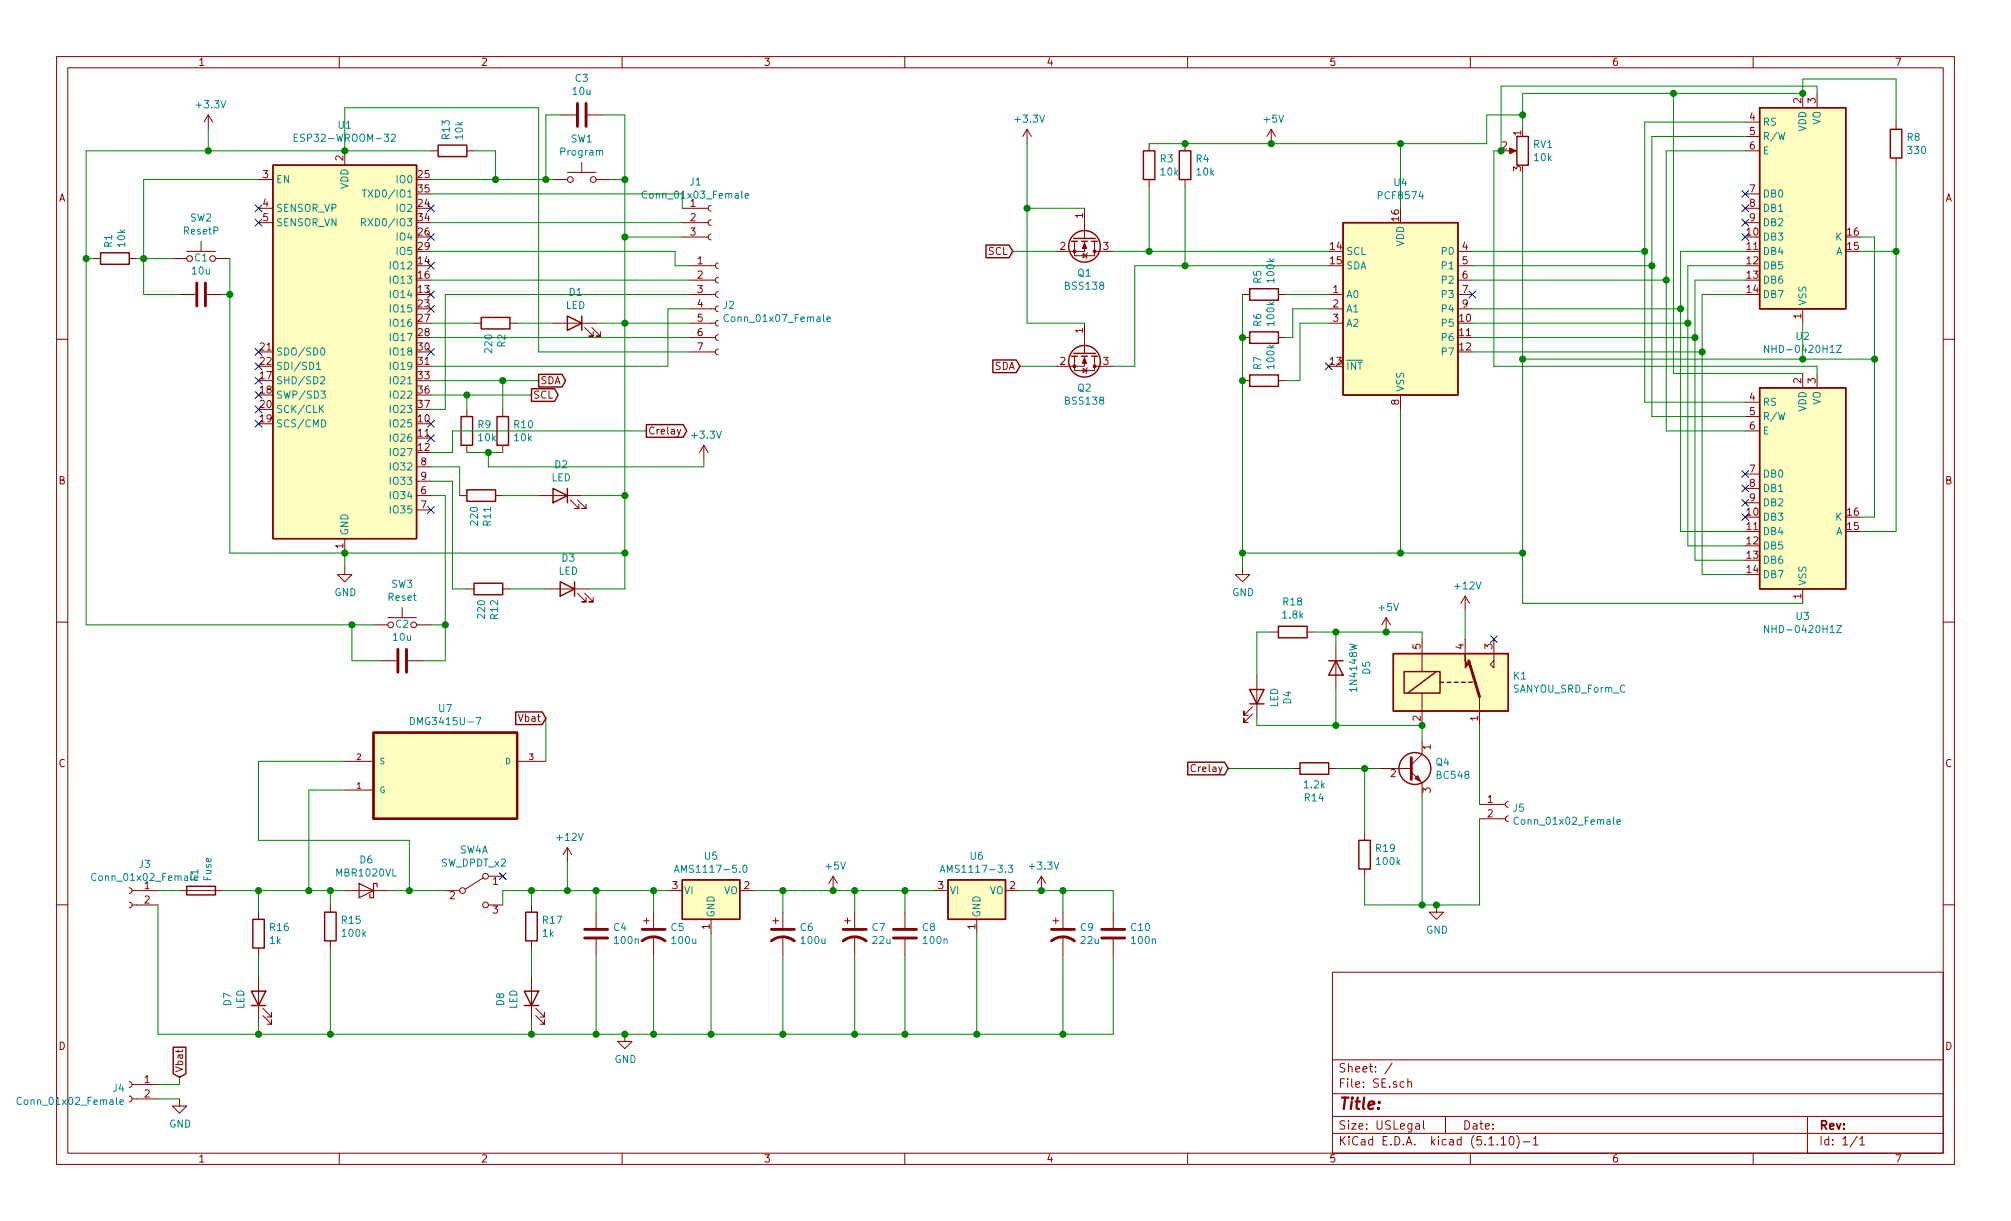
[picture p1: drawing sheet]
EESchema Schematic File Version 4
EELAYER 30 0
EELAYER END
$Descr USLegal 14000 8500
encoding utf-8
Sheet 1 1
Title ""
Date ""
Rev ""
Comp ""
Comment1 ""
Comment2 ""
Comment3 ""
Comment4 ""
$EndDescr
$Comp
L Device:LED D1
U 1 1
P 4000 2250
F 0 "D1" H 3993 2467 50  0000 C CNN
F 1 "LED" H 3993 2376 50  0000 C CNN
F 2 "LED_SMD:LED_0805_2012Metric_Pad1.15x1.40mm_HandSolder" H 4000 2250 50  0001 C CNN
F 3 "~" H 4000 2250 50  0001 C CNN
	1    4000 2250
	-1   0    0    -1  
$EndComp
$Comp
L Device:R R1
U 1 1
P 800 1800
F 0 "R1" H 870 1846 50  0000 L CNN
F 1 "10k" H 870 1755 50  0000 L CNN
F 2 "Resistor_SMD:R_0603_1608Metric_Pad0.98x0.95mm_HandSolder" V 730 1800 50  0001 C CNN
F 3 "~" H 800 1800 50  0001 C CNN
	1    800  1800
	0    -1   -1   0   
$EndComp
$Comp
L Device:R R2
U 1 1
P 3450 2250
F 0 "R2" H 3520 2296 50  0000 L CNN
F 1 "220" H 3520 2205 50  0000 L CNN
F 2 "Resistor_SMD:R_0603_1608Metric_Pad0.98x0.95mm_HandSolder" V 3380 2250 50  0001 C CNN
F 3 "~" H 3450 2250 50  0001 C CNN
	1    3450 2250
	0    1    1    0   
$EndComp
Wire Wire Line
	3850 2250 3600 2250
Wire Wire Line
	3300 2250 3000 2250
Wire Wire Line
	4150 2250 4350 2250
Wire Wire Line
	4350 2250 4350 3450
Connection ~ 4350 2250
$Comp
L Switch:SW_Push SW1
U 1 1
P 4050 1250
F 0 "SW1" H 4050 1535 50  0000 C CNN
F 1 "Program" H 4050 1444 50  0000 C CNN
F 2 "Button_Switch_SMD:SW_Push_SPST_NO_Alps_SKRK" H 4050 1450 50  0001 C CNN
F 3 "~" H 4050 1450 50  0001 C CNN
	1    4050 1250
	1    0    0    -1  
$EndComp
$Comp
L Switch:SW_Push SW2
U 1 1
P 1400 1800
F 0 "SW2" H 1400 2085 50  0000 C CNN
F 1 "ResetP" H 1400 1994 50  0000 C CNN
F 2 "Button_Switch_SMD:SW_Push_SPST_NO_Alps_SKRK" H 1400 2000 50  0001 C CNN
F 3 "~" H 1400 2000 50  0001 C CNN
	1    1400 1800
	1    0    0    -1  
$EndComp
Wire Wire Line
	1000 1800 1200 1800
$Comp
L Device:R R13
U 1 1
P 3150 1050
F 0 "R13" H 3220 1096 50  0000 L CNN
F 1 "10k" H 3220 1005 50  0000 L CNN
F 2 "Resistor_SMD:R_0603_1608Metric_Pad0.98x0.95mm_HandSolder" V 3080 1050 50  0001 C CNN
F 3 "~" H 3150 1050 50  0001 C CNN
	1    3150 1050
	0    -1   -1   0   
$EndComp
Wire Wire Line
	3000 1250 3450 1250
Wire Wire Line
	4350 1250 4250 1250
Wire Wire Line
	3850 1250 3800 1250
Connection ~ 3450 1250
Wire Wire Line
	1000 1800 950  1800
Connection ~ 1000 1800
Wire Wire Line
	3750 2650 3500 2650
Wire Wire Line
	3700 2750 3250 2750
Wire Wire Line
	4350 1250 4350 1650
$Comp
L Connector:Conn_01x03_Female J1
U 1 1
P 4950 1550
F 0 "J1" H 4842 1835 50  0000 C CNN
F 1 "Conn_01x03_Female" H 4842 1744 50  0000 C CNN
F 2 "Connector_PinSocket_2.54mm:PinSocket_1x03_P2.54mm_Horizontal" H 4950 1550 50  0001 C CNN
F 3 "~" H 4950 1550 50  0001 C CNN
	1    4950 1550
	1    0    0    -1  
$EndComp
Connection ~ 4350 1650
Wire Wire Line
	4350 1650 4350 2250
Wire Wire Line
	600  1050 600  1800
Wire Wire Line
	600  1800 650  1800
Wire Wire Line
	4350 3850 2400 3850
$Comp
L RF_Module:ESP32-WROOM-32 U1
U 1 1
P 2400 2450
F 0 "U1" H 2400 4031 50  0000 C CNN
F 1 "ESP32-WROOM-32" H 2400 3940 50  0000 C CNN
F 2 "RF_Module:ESP32-WROOM-32" H 2400 950 50  0001 C CNN
F 3 "https://www.espressif.com/sites/default/files/documentation/esp32-wroom-32_datasheet_en.pdf" H 2100 2500 50  0001 C CNN
	1    2400 2450
	1    0    0    -1  
$EndComp
$Comp
L power:GND #PWR0101
U 1 1
P 2400 3950
F 0 "#PWR0101" H 2400 3700 50  0001 C CNN
F 1 "GND" H 2405 3777 50  0000 C CNN
F 2 "" H 2400 3950 50  0001 C CNN
F 3 "" H 2400 3950 50  0001 C CNN
	1    2400 3950
	1    0    0    -1  
$EndComp
Connection ~ 2400 3850
Connection ~ 2400 1050
Wire Wire Line
	3300 1050 3450 1050
Wire Wire Line
	3450 1050 3450 1250
Wire Wire Line
	1000 1250 1000 1800
Wire Wire Line
	1800 1250 1000 1250
Wire Wire Line
	4750 1350 4750 1450
Wire Wire Line
	3000 1550 4750 1550
Wire Wire Line
	4350 1650 4750 1650
$Comp
L Device:R R9
U 1 1
P 3250 3000
F 0 "R9" H 3320 3046 50  0000 L CNN
F 1 "10k" H 3320 2955 50  0000 L CNN
F 2 "Resistor_SMD:R_0603_1608Metric_Pad0.98x0.95mm_HandSolder" V 3180 3000 50  0001 C CNN
F 3 "~" H 3250 3000 50  0001 C CNN
	1    3250 3000
	1    0    0    -1  
$EndComp
$Comp
L Device:R R10
U 1 1
P 3500 3000
F 0 "R10" H 3570 3046 50  0000 L CNN
F 1 "10k" H 3570 2955 50  0000 L CNN
F 2 "Resistor_SMD:R_0603_1608Metric_Pad0.98x0.95mm_HandSolder" V 3430 3000 50  0001 C CNN
F 3 "~" H 3500 3000 50  0001 C CNN
	1    3500 3000
	1    0    0    -1  
$EndComp
Wire Wire Line
	3250 2850 3250 2750
Connection ~ 3250 2750
Wire Wire Line
	3250 2750 3000 2750
Wire Wire Line
	3500 2850 3500 2650
Connection ~ 3500 2650
Wire Wire Line
	3500 2650 3000 2650
Wire Wire Line
	3250 3150 3400 3150
Wire Wire Line
	3400 3150 3400 3250
Connection ~ 3400 3150
Wire Wire Line
	3400 3150 3500 3150
Wire Wire Line
	1600 1800 1600 2050
Wire Wire Line
	1600 3850 2400 3850
$Comp
L Device:LED D2
U 1 1
P 3900 3450
F 0 "D2" H 3893 3667 50  0000 C CNN
F 1 "LED" H 3893 3576 50  0000 C CNN
F 2 "LED_SMD:LED_0805_2012Metric_Pad1.15x1.40mm_HandSolder" H 3900 3450 50  0001 C CNN
F 3 "~" H 3900 3450 50  0001 C CNN
	1    3900 3450
	-1   0    0    -1  
$EndComp
$Comp
L Device:R R11
U 1 1
P 3350 3450
F 0 "R11" H 3420 3496 50  0000 L CNN
F 1 "220" H 3420 3405 50  0000 L CNN
F 2 "Resistor_SMD:R_0603_1608Metric_Pad0.98x0.95mm_HandSolder" V 3280 3450 50  0001 C CNN
F 3 "~" H 3350 3450 50  0001 C CNN
	1    3350 3450
	0    1    1    0   
$EndComp
Wire Wire Line
	3750 3450 3500 3450
$Comp
L Device:LED D3
U 1 1
P 3950 4100
F 0 "D3" H 3943 4317 50  0000 C CNN
F 1 "LED" H 3943 4226 50  0000 C CNN
F 2 "LED_SMD:LED_0805_2012Metric_Pad1.15x1.40mm_HandSolder" H 3950 4100 50  0001 C CNN
F 3 "~" H 3950 4100 50  0001 C CNN
	1    3950 4100
	-1   0    0    -1  
$EndComp
$Comp
L Device:R R12
U 1 1
P 3400 4100
F 0 "R12" H 3470 4146 50  0000 L CNN
F 1 "220" H 3470 4055 50  0000 L CNN
F 2 "Resistor_SMD:R_0603_1608Metric_Pad0.98x0.95mm_HandSolder" V 3330 4100 50  0001 C CNN
F 3 "~" H 3400 4100 50  0001 C CNN
	1    3400 4100
	0    1    1    0   
$EndComp
Wire Wire Line
	3800 4100 3550 4100
Wire Wire Line
	2400 1050 3000 1050
Wire Wire Line
	2400 1050 2400 750 
Wire Wire Line
	2400 750  3750 750 
Wire Wire Line
	3750 750  3750 2450
$Comp
L Connector:Conn_01x07_Female J2
U 1 1
P 5000 2150
F 0 "J2" H 5028 2176 50  0000 L CNN
F 1 "Conn_01x07_Female" H 5028 2085 50  0000 L CNN
F 2 "Connector_Molex:Molex_Micro-Latch_53254-0770_1x07_P2.00mm_Horizontal" H 5000 2150 50  0001 C CNN
F 3 "~" H 5000 2150 50  0001 C CNN
	1    5000 2150
	1    0    0    -1  
$EndComp
Wire Wire Line
	4700 1750 4700 1850
Wire Wire Line
	4700 1850 4800 1850
Wire Wire Line
	4350 2250 4800 2250
Wire Wire Line
	3000 2350 4800 2350
Wire Wire Line
	3750 2450 4800 2450
Wire Wire Line
	3000 1750 4700 1750
Wire Wire Line
	4800 2050 3100 2050
Wire Wire Line
	3100 2050 3100 2850
Wire Wire Line
	3100 2850 3000 2850
Wire Wire Line
	3000 2550 4650 2550
Wire Wire Line
	4650 2550 4650 2150
Wire Wire Line
	4650 2150 4800 2150
Wire Wire Line
	4050 3450 4350 3450
Connection ~ 4350 3450
Wire Wire Line
	4350 3450 4350 3850
Wire Wire Line
	3200 3450 3200 3250
Wire Wire Line
	3200 3250 3000 3250
Wire Wire Line
	4100 4100 4350 4100
Wire Wire Line
	4350 4100 4350 3850
Connection ~ 4350 3850
Wire Wire Line
	3000 3350 3150 3350
Wire Wire Line
	3150 3350 3150 4100
Wire Wire Line
	3150 4100 3250 4100
$Comp
L Switch:SW_Push SW3
U 1 1
P 2800 4350
F 0 "SW3" H 2800 4635 50  0000 C CNN
F 1 "Reset" H 2800 4544 50  0000 C CNN
F 2 "Button_Switch_SMD:SW_Push_SPST_NO_Alps_SKRK" H 2800 4550 50  0001 C CNN
F 3 "~" H 2800 4550 50  0001 C CNN
	1    2800 4350
	1    0    0    -1  
$EndComp
Wire Wire Line
	600  1800 600  4350
Wire Wire Line
	600  4350 2450 4350
Connection ~ 600  1800
Wire Wire Line
	3000 4350 3100 4350
Wire Wire Line
	3100 4350 3100 3450
Wire Wire Line
	3100 3450 3000 3450
Wire Wire Line
	3000 3150 3150 3150
Wire Wire Line
	3150 3150 3150 3000
Wire Wire Line
	3150 3000 4500 3000
Wire Wire Line
	3000 1350 4750 1350
Wire Wire Line
	3000 1950 4800 1950
$Comp
L Transistor_BJT:BC548 Q4
U 1 1
P 9800 5350
F 0 "Q4" H 9991 5396 50  0000 L CNN
F 1 "BC548" H 9991 5305 50  0000 L CNN
F 2 "Package_TO_SOT_THT:TO-92_Inline" H 10000 5275 50  0001 L CIN
F 3 "https://www.onsemi.com/pub/Collateral/BC550-D.pdf" H 9800 5350 50  0001 L CNN
	1    9800 5350
	1    0    0    -1  
$EndComp
Wire Wire Line
	10300 5700 10300 6300
Wire Wire Line
	10300 5050 10300 5600
$Comp
L Connector:Conn_01x02_Female J5
U 1 1
P 10500 5600
F 0 "J5" H 10528 5576 50  0000 L CNN
F 1 "Conn_01x02_Female" H 10528 5485 50  0000 L CNN
F 2 "Connector_Molex:Molex_Micro-Latch_53254-0270_1x02_P2.00mm_Horizontal" H 10500 5600 50  0001 C CNN
F 3 "~" H 10500 5600 50  0001 C CNN
	1    10500 5600
	1    0    0    -1  
$EndComp
Wire Wire Line
	9900 5050 9300 5050
Wire Wire Line
	9900 4400 9650 4400
Text GLabel 8550 5350 0    50   Input ~ 0
Crelay
Wire Wire Line
	9900 4450 9900 4400
Wire Wire Line
	9900 6300 9900 5550
Wire Wire Line
	10300 6300 10000 6300
Wire Wire Line
	9900 5050 9900 5150
$Comp
L Device:R R14
U 1 1
P 9150 5350
F 0 "R14" V 8943 5350 50  0000 C CNN
F 1 "1.2k" V 9034 5350 50  0000 C CNN
F 2 "Resistor_SMD:R_0603_1608Metric_Pad0.98x0.95mm_HandSolder" V 9080 5350 50  0001 C CNN
F 3 "~" H 9150 5350 50  0001 C CNN
	1    9150 5350
	0    -1   -1   0   
$EndComp
Connection ~ 9900 5050
$Comp
L Relay:SANYOU_SRD_Form_C K1
U 1 1
P 10100 4750
F 0 "K1" H 10530 4796 50  0000 L CNN
F 1 "SANYOU_SRD_Form_C" H 10530 4705 50  0000 L CNN
F 2 "Relay_THT:Relay_SPDT_SANYOU_SRD_Series_Form_C" H 10550 4700 50  0001 L CNN
F 3 "http://www.sanyourelay.ca/public/products/pdf/SRD.pdf" H 10100 4750 50  0001 C CNN
	1    10100 4750
	1    0    0    -1  
$EndComp
Wire Wire Line
	12550 550  13200 550 
Wire Wire Line
	12550 4200 10600 4200
NoConn ~ 9250 2550
NoConn ~ 12150 3600
NoConn ~ 12150 3500
NoConn ~ 12150 3400
NoConn ~ 12150 3300
NoConn ~ 12150 1650
NoConn ~ 12150 1550
NoConn ~ 12150 1450
NoConn ~ 12150 1350
Wire Wire Line
	9750 1000 9750 1450
Wire Wire Line
	13050 2500 13050 3600
Wire Wire Line
	13050 1650 12950 1650
Connection ~ 13050 2500
Wire Wire Line
	13050 2500 13050 1650
Wire Wire Line
	13200 1750 13200 3700
Wire Wire Line
	12950 1750 13200 1750
Connection ~ 13200 1750
Wire Wire Line
	13200 1150 13200 1750
Wire Wire Line
	13200 550  13200 850 
Wire Wire Line
	12550 650  12550 550 
$Comp
L Device:R R8
U 1 1
P 13200 1000
F 0 "R8" H 13270 1046 50  0000 L CNN
F 1 "330" H 13270 955 50  0000 L CNN
F 2 "Resistor_SMD:R_0603_1608Metric_Pad0.98x0.95mm_HandSolder" V 13130 1000 50  0001 C CNN
F 3 "~" H 13200 1000 50  0001 C CNN
	1    13200 1000
	1    0    0    -1  
$EndComp
Wire Wire Line
	7350 2550 7100 2550
Wire Wire Line
	7350 1750 7050 1750
Text GLabel 7050 1750 0    50   Input ~ 0
SCL
Text GLabel 7100 2550 0    50   Input ~ 0
SDA
Wire Wire Line
	7550 2250 7150 2250
Wire Wire Line
	7150 2250 7150 1450
Wire Wire Line
	7150 1450 7150 1000
Connection ~ 7150 1450
Wire Wire Line
	7550 1450 7150 1450
Wire Wire Line
	7900 2550 7900 1850
Wire Wire Line
	7750 2550 7900 2550
$Comp
L Transistor_FET:BSS138 Q2
U 1 1
P 7550 2450
F 0 "Q2" V 7799 2450 50  0000 C CNN
F 1 "BSS138" V 7890 2450 50  0000 C CNN
F 2 "Package_TO_SOT_SMD:SOT-23" H 7750 2375 50  0001 L CIN
F 3 "https://www.onsemi.com/pub/Collateral/BSS138-D.PDF" H 7550 2450 50  0001 L CNN
	1    7550 2450
	0    1    1    0   
$EndComp
$Comp
L Transistor_FET:BSS138 Q1
U 1 1
P 7550 1650
F 0 "Q1" V 7799 1650 50  0000 C CNN
F 1 "BSS138" V 7890 1650 50  0000 C CNN
F 2 "Package_TO_SOT_SMD:SOT-23" H 7750 1575 50  0001 L CIN
F 3 "https://www.onsemi.com/pub/Collateral/BSS138-D.PDF" H 7550 1650 50  0001 L CNN
	1    7550 1650
	0    1    1    0   
$EndComp
Wire Wire Line
	11500 2900 12150 2900
Wire Wire Line
	11450 2800 12150 2800
Wire Wire Line
	11500 950  12150 950 
Wire Wire Line
	11500 1850 11500 2900
Wire Wire Line
	11500 1850 11500 950 
Connection ~ 11500 1850
Wire Wire Line
	10250 1850 11500 1850
Wire Wire Line
	11450 850  12150 850 
Wire Wire Line
	11450 1750 11450 2800
Wire Wire Line
	11450 1750 11450 850 
Connection ~ 11450 1750
Wire Wire Line
	10250 1750 11450 1750
Wire Wire Line
	11600 3000 12150 3000
Wire Wire Line
	11600 1050 12150 1050
Wire Wire Line
	11600 1950 11600 3000
Wire Wire Line
	11600 1950 11600 1050
Connection ~ 11600 1950
Wire Wire Line
	10250 1950 11600 1950
Wire Wire Line
	9750 3850 10600 3850
Wire Wire Line
	9750 2850 9750 3850
Wire Wire Line
	9750 1000 10350 1000
Connection ~ 9750 1000
Wire Wire Line
	10350 800  10600 800 
Wire Wire Line
	10350 1000 10350 800 
Wire Wire Line
	10600 800  10600 900 
Wire Wire Line
	10600 650  10600 800 
Connection ~ 10600 800 
Connection ~ 9750 3850
Wire Wire Line
	8650 3850 9750 3850
Wire Wire Line
	9050 2250 9250 2250
Wire Wire Line
	9050 2650 9050 2250
Wire Wire Line
	8950 2650 9050 2650
Wire Wire Line
	9000 2150 9250 2150
Wire Wire Line
	9000 2350 9000 2150
Wire Wire Line
	8950 2350 9000 2350
Wire Wire Line
	9250 2050 8950 2050
Wire Wire Line
	8650 2650 8650 3850
Connection ~ 8650 2650
$Comp
L Device:R R7
U 1 1
P 8800 2650
F 0 "R7" H 8870 2696 50  0000 L CNN
F 1 "100k" H 8870 2605 50  0000 L CNN
F 2 "Resistor_SMD:R_0603_1608Metric_Pad0.98x0.95mm_HandSolder" V 8730 2650 50  0001 C CNN
F 3 "~" H 8800 2650 50  0001 C CNN
	1    8800 2650
	0    -1   -1   0   
$EndComp
Wire Wire Line
	8650 2350 8650 2650
Wire Wire Line
	8650 2050 8650 2350
Connection ~ 8650 2350
$Comp
L Device:R R6
U 1 1
P 8800 2350
F 0 "R6" H 8870 2396 50  0000 L CNN
F 1 "100k" H 8870 2305 50  0000 L CNN
F 2 "Resistor_SMD:R_0603_1608Metric_Pad0.98x0.95mm_HandSolder" V 8730 2350 50  0001 C CNN
F 3 "~" H 8800 2350 50  0001 C CNN
	1    8800 2350
	0    -1   -1   0   
$EndComp
$Comp
L Device:R R5
U 1 1
P 8800 2050
F 0 "R5" H 8870 2096 50  0000 L CNN
F 1 "100k" H 8870 2005 50  0000 L CNN
F 2 "Resistor_SMD:R_0603_1608Metric_Pad0.98x0.95mm_HandSolder" V 8730 2050 50  0001 C CNN
F 3 "~" H 8800 2050 50  0001 C CNN
	1    8800 2050
	0    -1   -1   0   
$EndComp
Wire Wire Line
	8250 1850 9250 1850
Wire Wire Line
	8250 1300 8250 1850
Wire Wire Line
	7750 1750 8000 1750
Wire Wire Line
	8000 1750 9250 1750
Connection ~ 8000 1750
Wire Wire Line
	8000 1300 8000 1750
Wire Wire Line
	8250 1000 8850 1000
Wire Wire Line
	8000 1000 8250 1000
Connection ~ 8250 1000
$Comp
L Device:R R4
U 1 1
P 8250 1150
F 0 "R4" H 8320 1196 50  0000 L CNN
F 1 "10k" H 8320 1105 50  0000 L CNN
F 2 "Resistor_SMD:R_0603_1608Metric_Pad0.98x0.95mm_HandSolder" V 8180 1150 50  0001 C CNN
F 3 "~" H 8250 1150 50  0001 C CNN
	1    8250 1150
	1    0    0    -1  
$EndComp
$Comp
L Device:R R3
U 1 1
P 8000 1150
F 0 "R3" H 8070 1196 50  0000 L CNN
F 1 "10k" H 8070 1105 50  0000 L CNN
F 2 "Resistor_SMD:R_0603_1608Metric_Pad0.98x0.95mm_HandSolder" V 7930 1150 50  0001 C CNN
F 3 "~" H 8000 1150 50  0001 C CNN
	1    8000 1150
	1    0    0    -1  
$EndComp
Connection ~ 8250 1850
Wire Wire Line
	7900 1850 8250 1850
Wire Wire Line
	10600 4200 10600 3850
Connection ~ 10600 3850
Wire Wire Line
	10600 2500 10600 3850
Wire Wire Line
	11650 650  10600 650 
Wire Wire Line
	11650 2600 11650 650 
Wire Wire Line
	12550 2600 11650 2600
Connection ~ 11650 650 
Wire Wire Line
	12550 650  11650 650 
Connection ~ 10600 2500
Wire Wire Line
	10600 1200 10600 2500
Wire Wire Line
	10250 2250 11750 2250
Wire Wire Line
	10250 2150 11700 2150
Wire Wire Line
	10250 2350 11800 2350
Wire Wire Line
	10250 2450 11850 2450
$Comp
L Device:R_POT RV1
U 1 1
P 10600 1050
F 0 "RV1" H 10530 1096 50  0000 R CNN
F 1 "10k" H 10530 1005 50  0000 R CNN
F 2 "Potentiometer_THT:Potentiometer_Bourns_3296W_Vertical" H 10600 1050 50  0001 C CNN
F 3 "~" H 10600 1050 50  0001 C CNN
	1    10600 1050
	-1   0    0    -1  
$EndComp
Wire Wire Line
	11850 4000 12150 4000
Wire Wire Line
	11850 2450 11850 4000
Wire Wire Line
	11800 3900 12150 3900
Wire Wire Line
	11800 2350 11800 3900
Wire Wire Line
	11750 3800 12150 3800
Wire Wire Line
	11750 2250 11750 3800
Wire Wire Line
	11700 3700 12150 3700
Wire Wire Line
	11700 2150 11700 3700
Wire Wire Line
	11850 2050 12150 2050
Connection ~ 11850 2450
Wire Wire Line
	11850 2450 11850 2050
Wire Wire Line
	11800 1950 12150 1950
Connection ~ 11800 2350
Wire Wire Line
	11800 2350 11800 1950
Wire Wire Line
	11750 1850 12150 1850
Connection ~ 11750 2250
Wire Wire Line
	11750 2250 11750 1850
Wire Wire Line
	11700 1750 12150 1750
Connection ~ 11700 2150
Wire Wire Line
	11700 2150 11700 1750
$Comp
L Interface_Expansion:PCF8574 U4
U 1 1
P 9750 2150
F 0 "U4" H 9750 3031 50  0000 C CNN
F 1 "PCF8574" H 9750 2940 50  0000 C CNN
F 2 "LIB:PCF8574ADWR_DW16" H 9750 2150 50  0001 C CNN
F 3 "http://www.nxp.com/documents/data_sheet/PCF8574_PCF8574A.pdf" H 9750 2150 50  0001 C CNN
	1    9750 2150
	1    0    0    -1  
$EndComp
Connection ~ 12550 650 
$Comp
L Display_Character:NHD-0420H1Z U2
U 1 1
P 12550 1450
F 0 "U2" H 12550 561 50  0000 C CNN
F 1 "NHD-0420H1Z" H 12550 470 50  0000 C CNN
F 2 "LIB:LCD_LCD-20X4B" H 12550 550 50  0001 C CNN
F 3 "http://www.newhavendisplay.com/specs/NHD-0420H1Z-FSW-GBW-33V3.pdf" H 12650 1350 50  0001 C CNN
	1    12550 1450
	1    0    0    -1  
$EndComp
$Comp
L Regulator_Linear:AMS1117-5.0 U5
U 1 1
P 4950 6200
F 0 "U5" H 4950 6442 50  0000 C CNN
F 1 "AMS1117-5.0" H 4950 6351 50  0000 C CNN
F 2 "Package_TO_SOT_SMD:SOT-223-3_TabPin2" H 4950 6400 50  0001 C CNN
F 3 "http://www.advanced-monolithic.com/pdf/ds1117.pdf" H 5050 5950 50  0001 C CNN
	1    4950 6200
	1    0    0    -1  
$EndComp
Wire Wire Line
	2300 6200 2150 6200
Wire Wire Line
	1250 7550 1100 7550
Wire Wire Line
	1250 7500 1250 7550
Text GLabel 1250 7500 1    50   Input ~ 0
Vbat
Wire Wire Line
	1250 7650 1100 7650
$Comp
L Connector:Conn_01x02_Female J4
U 1 1
P 900 7550
F 0 "J4" H 928 7526 50  0000 L CNN
F 1 "Conn_01x02_Female" H 928 7435 50  0000 L CNN
F 2 "Connector_Molex:Molex_Micro-Latch_53254-0270_1x02_P2.00mm_Horizontal" H 900 7550 50  0001 C CNN
F 3 "~" H 900 7550 50  0001 C CNN
	1    900  7550
	-1   0    0    -1  
$EndComp
Text GLabel 3800 5000 0    50   Input ~ 0
Vbat
Wire Wire Line
	2850 6200 3100 6200
Connection ~ 2850 6200
Wire Wire Line
	2700 6200 2850 6200
Wire Wire Line
	1100 7200 1800 7200
Connection ~ 2300 7200
Connection ~ 2300 6200
Wire Wire Line
	2300 6200 2300 6300
Wire Wire Line
	2400 6200 2300 6200
$Comp
L Device:R R15
U 1 1
P 2300 6450
F 0 "R15" H 2370 6496 50  0000 L CNN
F 1 "100k" H 2370 6405 50  0000 L CNN
F 2 "Resistor_SMD:R_0603_1608Metric_Pad0.98x0.95mm_HandSolder" V 2230 6450 50  0001 C CNN
F 3 "~" H 2300 6450 50  0001 C CNN
	1    2300 6450
	1    0    0    -1  
$EndComp
$Comp
L Diode:MBR1020VL D6
U 1 1
P 2550 6200
F 0 "D6" H 2550 6416 50  0000 C CNN
F 1 "MBR1020VL" H 2550 6325 50  0000 C CNN
F 2 "Diode_SMD:D_SOD-123F" H 2550 6025 50  0001 C CNN
F 3 "https://www.onsemi.com/pub/Collateral/MBR1020VL-D.PDF" H 2550 6200 50  0001 C CNN
	1    2550 6200
	-1   0    0    -1  
$EndComp
Wire Wire Line
	1250 6200 1100 6200
$Comp
L Device:Fuse F1
U 1 1
P 1400 6200
F 0 "F1" H 1460 6246 50  0000 L CNN
F 1 "Fuse" H 1460 6155 50  0000 L CNN
F 2 "Fuse:Fuse_1812_4532Metric_Pad1.30x3.40mm_HandSolder" V 1330 6200 50  0001 C CNN
F 3 "~" H 1400 6200 50  0001 C CNN
	1    1400 6200
	0    -1   -1   0   
$EndComp
Connection ~ 6300 7200
Wire Wire Line
	6300 6350 6300 6200
Wire Wire Line
	6300 7200 5950 7200
Connection ~ 5950 7200
Wire Wire Line
	6300 6200 5950 6200
Connection ~ 5950 6200
Wire Wire Line
	5950 6350 5950 6200
Wire Wire Line
	7400 6200 7750 6200
Wire Wire Line
	7100 6200 7250 6200
Connection ~ 7400 6200
Wire Wire Line
	7400 6350 7400 6200
Wire Wire Line
	7750 6350 7750 6200
Wire Wire Line
	7750 7200 7400 7200
Connection ~ 7400 7200
Wire Wire Line
	7400 7200 6800 7200
Wire Wire Line
	6800 7200 6300 7200
Connection ~ 6800 7200
Connection ~ 6300 6200
Wire Wire Line
	6500 6200 6300 6200
$Comp
L Device:C C10
U 1 1
P 7750 6500
F 0 "C10" H 7865 6546 50  0000 L CNN
F 1 "100n" H 7865 6455 50  0000 L CNN
F 2 "Capacitor_SMD:C_1206_3216Metric_Pad1.33x1.80mm_HandSolder" H 7788 6350 50  0001 C CNN
F 3 "~" H 7750 6500 50  0001 C CNN
	1    7750 6500
	1    0    0    -1  
$EndComp
$Comp
L Device:CP1 C9
U 1 1
P 7400 6500
F 0 "C9" H 7515 6546 50  0000 L CNN
F 1 "22u" H 7515 6455 50  0000 L CNN
F 2 "Capacitor_SMD:C_1206_3216Metric_Pad1.33x1.80mm_HandSolder" H 7400 6500 50  0001 C CNN
F 3 "~" H 7400 6500 50  0001 C CNN
	1    7400 6500
	1    0    0    -1  
$EndComp
$Comp
L Device:C C8
U 1 1
P 6300 6500
F 0 "C8" H 6415 6546 50  0000 L CNN
F 1 "100n" H 6415 6455 50  0000 L CNN
F 2 "Capacitor_SMD:C_1206_3216Metric_Pad1.33x1.80mm_HandSolder" H 6338 6350 50  0001 C CNN
F 3 "~" H 6300 6500 50  0001 C CNN
	1    6300 6500
	1    0    0    -1  
$EndComp
$Comp
L Device:CP1 C7
U 1 1
P 5950 6500
F 0 "C7" H 6065 6546 50  0000 L CNN
F 1 "22u" H 6065 6455 50  0000 L CNN
F 2 "Capacitor_SMD:C_1206_3216Metric_Pad1.33x1.80mm_HandSolder" H 5950 6500 50  0001 C CNN
F 3 "~" H 5950 6500 50  0001 C CNN
	1    5950 6500
	1    0    0    -1  
$EndComp
$Comp
L Regulator_Linear:AMS1117-3.3 U6
U 1 1
P 6800 6200
F 0 "U6" H 6800 6442 50  0000 C CNN
F 1 "AMS1117-3.3" H 6800 6351 50  0000 C CNN
F 2 "Package_TO_SOT_SMD:SOT-223-3_TabPin2" H 6800 6400 50  0001 C CNN
F 3 "http://www.advanced-monolithic.com/pdf/ds1117.pdf" H 6900 5950 50  0001 C CNN
	1    6800 6200
	1    0    0    -1  
$EndComp
Connection ~ 4950 7200
Wire Wire Line
	4950 7200 4550 7200
Connection ~ 4550 7200
Wire Wire Line
	2300 7200 3700 7200
Wire Wire Line
	4550 7200 4350 7200
Connection ~ 4150 7200
Wire Wire Line
	5950 7200 5450 7200
Wire Wire Line
	5450 7200 4950 7200
Connection ~ 5450 7200
Wire Wire Line
	4550 6350 4550 6200
Wire Wire Line
	3500 6200 3700 6200
Wire Wire Line
	4550 6200 4150 6200
Wire Wire Line
	4150 6350 4150 6200
Wire Wire Line
	5950 6200 5800 6200
Wire Wire Line
	5450 6200 5250 6200
Connection ~ 5450 6200
Wire Wire Line
	5450 6350 5450 6200
$Comp
L Device:C C4
U 1 1
P 4150 6500
F 0 "C4" H 4265 6546 50  0000 L CNN
F 1 "100n" H 4265 6455 50  0000 L CNN
F 2 "Capacitor_SMD:C_1206_3216Metric_Pad1.33x1.80mm_HandSolder" H 4188 6350 50  0001 C CNN
F 3 "~" H 4150 6500 50  0001 C CNN
	1    4150 6500
	1    0    0    -1  
$EndComp
$Comp
L Device:CP1 C6
U 1 1
P 5450 6500
F 0 "C6" H 5565 6546 50  0000 L CNN
F 1 "100u" H 5565 6455 50  0000 L CNN
F 2 "Capacitor_SMD:C_1206_3216Metric_Pad1.33x1.80mm_HandSolder" H 5450 6500 50  0001 C CNN
F 3 "~" H 5450 6500 50  0001 C CNN
	1    5450 6500
	1    0    0    -1  
$EndComp
$Comp
L Device:CP1 C5
U 1 1
P 4550 6500
F 0 "C5" H 4665 6546 50  0000 L CNN
F 1 "100u" H 4665 6455 50  0000 L CNN
F 2 "Capacitor_SMD:C_1206_3216Metric_Pad1.33x1.80mm_HandSolder" H 4550 6500 50  0001 C CNN
F 3 "~" H 4550 6500 50  0001 C CNN
	1    4550 6500
	1    0    0    -1  
$EndComp
$Comp
L Connector:Conn_01x02_Female J3
U 1 1
P 900 6200
F 0 "J3" H 792 6385 50  0000 C CNN
F 1 "Conn_01x02_Female" H 792 6294 50  0000 C CNN
F 2 "Connector_Molex:Molex_Micro-Latch_53254-0270_1x02_P2.00mm_Horizontal" H 900 6200 50  0001 C CNN
F 3 "~" H 900 6200 50  0001 C CNN
	1    900  6200
	-1   0    0    -1  
$EndComp
$Comp
L Device:C C2
U 1 1
P 2800 4600
F 0 "C2" V 3052 4600 50  0000 C CNN
F 1 "10u" V 2961 4600 50  0000 C CNN
F 2 "Capacitor_SMD:C_1206_3216Metric_Pad1.33x1.80mm_HandSolder" H 2838 4450 50  0001 C CNN
F 3 "~" H 2800 4600 50  0001 C CNN
	1    2800 4600
	0    -1   -1   0   
$EndComp
$Comp
L Device:C C1
U 1 1
P 1400 2050
F 0 "C1" V 1652 2050 50  0000 C CNN
F 1 "10u" V 1561 2050 50  0000 C CNN
F 2 "Capacitor_SMD:C_1206_3216Metric_Pad1.33x1.80mm_HandSolder" H 1438 1900 50  0001 C CNN
F 3 "~" H 1400 2050 50  0001 C CNN
	1    1400 2050
	0    -1   -1   0   
$EndComp
Wire Wire Line
	2650 4600 2450 4600
Wire Wire Line
	2450 4600 2450 4350
Connection ~ 2450 4350
Wire Wire Line
	2450 4350 2600 4350
Wire Wire Line
	2950 4600 3100 4600
Wire Wire Line
	3100 4600 3100 4350
Connection ~ 3100 4350
Wire Wire Line
	1550 2050 1600 2050
Connection ~ 1600 2050
Wire Wire Line
	1600 2050 1600 3850
Wire Wire Line
	1250 2050 1000 2050
Wire Wire Line
	1000 2050 1000 1800
$Comp
L Device:C C3
U 1 1
P 4050 800
F 0 "C3" V 4302 800 50  0000 C CNN
F 1 "10u" V 4211 800 50  0000 C CNN
F 2 "Capacitor_SMD:C_1206_3216Metric_Pad1.33x1.80mm_HandSolder" H 4088 650 50  0001 C CNN
F 3 "~" H 4050 800 50  0001 C CNN
	1    4050 800 
	0    1    -1   0   
$EndComp
Wire Wire Line
	4350 1250 4350 800 
Wire Wire Line
	4350 800  4200 800 
Connection ~ 4350 1250
Wire Wire Line
	3900 800  3800 800 
Wire Wire Line
	3800 800  3800 1250
Connection ~ 3800 1250
Wire Wire Line
	3800 1250 3450 1250
NoConn ~ 10400 4450
Wire Wire Line
	9300 4800 9300 5050
Wire Wire Line
	9300 4400 9300 4500
$Comp
L Diode:1N4148W D5
U 1 1
P 9300 4650
F 0 "D5" H 9300 4867 50  0000 C CNN
F 1 "1N4148W" H 9300 4776 50  0000 C CNN
F 2 "Diode_SMD:D_SOD-123" H 9300 4475 50  0001 C CNN
F 3 "https://www.vishay.com/docs/85748/1n4148w.pdf" H 9300 4650 50  0001 C CNN
	1    9300 4650
	0    1    1    0   
$EndComp
Wire Wire Line
	1100 6300 1100 7200
Wire Wire Line
	2300 6600 2300 7200
Wire Wire Line
	4150 6650 4150 7200
Wire Wire Line
	4550 6650 4550 7200
Wire Wire Line
	4950 6500 4950 7200
Wire Wire Line
	5450 6650 5450 7200
Wire Wire Line
	5950 6650 5950 7200
Wire Wire Line
	6300 6650 6300 7200
Wire Wire Line
	6800 6500 6800 7200
Wire Wire Line
	7400 6650 7400 7200
Wire Wire Line
	7750 6650 7750 7200
$Comp
L Device:R R17
U 1 1
P 3700 6450
F 0 "R17" H 3770 6496 50  0000 L CNN
F 1 "1k" H 3770 6405 50  0000 L CNN
F 2 "Resistor_SMD:R_0603_1608Metric_Pad0.98x0.95mm_HandSolder" V 3630 6450 50  0001 C CNN
F 3 "~" H 3700 6450 50  0001 C CNN
	1    3700 6450
	1    0    0    -1  
$EndComp
$Comp
L Device:R R16
U 1 1
P 1800 6500
F 0 "R16" H 1870 6546 50  0000 L CNN
F 1 "1k" H 1870 6455 50  0000 L CNN
F 2 "Resistor_SMD:R_0603_1608Metric_Pad0.98x0.95mm_HandSolder" V 1730 6500 50  0001 C CNN
F 3 "~" H 1800 6500 50  0001 C CNN
	1    1800 6500
	1    0    0    -1  
$EndComp
$Comp
L Device:LED D8
U 1 1
P 3700 6950
F 0 "D8" H 3693 7167 50  0000 C CNN
F 1 "LED" H 3693 7076 50  0000 C CNN
F 2 "LED_SMD:LED_0805_2012Metric_Pad1.15x1.40mm_HandSolder" H 3700 6950 50  0001 C CNN
F 3 "~" H 3700 6950 50  0001 C CNN
	1    3700 6950
	0    -1   -1   0   
$EndComp
$Comp
L Device:LED D7
U 1 1
P 1800 6950
F 0 "D7" H 1793 7167 50  0000 C CNN
F 1 "LED" H 1793 7076 50  0000 C CNN
F 2 "LED_SMD:LED_0805_2012Metric_Pad1.15x1.40mm_HandSolder" H 1800 6950 50  0001 C CNN
F 3 "~" H 1800 6950 50  0001 C CNN
	1    1800 6950
	0    -1   -1   0   
$EndComp
Wire Wire Line
	3700 6300 3700 6200
Wire Wire Line
	3700 6600 3700 6800
Wire Wire Line
	3700 7100 3700 7200
Connection ~ 3700 7200
Wire Wire Line
	3700 7200 4150 7200
Wire Wire Line
	1800 6350 1800 6200
Connection ~ 1800 6200
Wire Wire Line
	1800 6200 1550 6200
Wire Wire Line
	1800 6650 1800 6800
Wire Wire Line
	1800 7100 1800 7200
Connection ~ 1800 7200
Wire Wire Line
	1800 7200 2300 7200
Wire Wire Line
	3800 5000 3800 5300
Wire Wire Line
	2850 5850 2850 6200
$Comp
L Switch:SW_DPDT_x2 SW4
U 1 1
P 3300 6200
F 0 "SW4" H 3300 6485 50  0000 C CNN
F 1 "SW_DPDT_x2" H 3300 6394 50  0000 C CNN
F 2 "Button_Switch_SMD:SW_SPDT_CK-JS102011SAQN" H 3300 6200 50  0001 C CNN
F 3 "~" H 3300 6200 50  0001 C CNN
	1    3300 6200
	1    0    0    -1  
$EndComp
Wire Wire Line
	3500 6300 3500 6200
NoConn ~ 3500 6100
NoConn ~ 3000 3050
NoConn ~ 3000 2950
NoConn ~ 3000 2150
NoConn ~ 3000 2050
NoConn ~ 3000 1850
NoConn ~ 3000 1650
NoConn ~ 3000 1450
NoConn ~ 3000 3550
NoConn ~ 1800 2950
NoConn ~ 1800 2850
NoConn ~ 1800 2750
NoConn ~ 1800 2650
NoConn ~ 1800 2550
NoConn ~ 1800 2450
NoConn ~ 1800 1550
NoConn ~ 1800 1450
$Comp
L DMG3415U-7:DMG3415U-7 U7
U 1 1
P 3100 5300
F 0 "U7" H 3100 5670 50  0000 C CNN
F 1 "DMG3415U-7" H 3100 5579 50  0000 C CNN
F 2 "LIB:SOT95P240X105-3N" H 3100 5300 50  0001 L BNN
F 3 "" H 3100 5300 50  0001 L BNN
F 4 "DMG3415U-7" H 3100 5300 50  0001 L BNN "MPN"
F 5 "1843688" H 3100 5300 50  0001 L BNN "OC_FARNELL"
F 6 "12T2026" H 3100 5300 50  0001 L BNN "OC_NEWARK"
F 7 "SOT-23-3" H 3100 5300 50  0001 L BNN "PACKAGE"
F 8 "Diodes Inc" H 3100 5300 50  0001 L BNN "SUPPLIER"
	1    3100 5300
	1    0    0    -1  
$EndComp
Wire Wire Line
	1800 5850 1800 5300
Wire Wire Line
	1800 5300 2400 5300
Wire Wire Line
	1800 5850 2850 5850
Wire Wire Line
	9500 5350 9600 5350
Wire Wire Line
	9500 6300 9900 6300
Connection ~ 9900 6300
NoConn ~ 10250 2050
Wire Wire Line
	9500 5350 9300 5350
Connection ~ 9500 5350
Wire Wire Line
	8550 5350 9000 5350
$Comp
L power:+5V #PWR0102
U 1 1
P 8850 1000
F 0 "#PWR0102" H 8850 850 50  0001 C CNN
F 1 "+5V" H 8865 1173 50  0000 C CNN
F 2 "" H 8850 1000 50  0001 C CNN
F 3 "" H 8850 1000 50  0001 C CNN
	1    8850 1000
	1    0    0    -1  
$EndComp
Connection ~ 8850 1000
Wire Wire Line
	8850 1000 9750 1000
$Comp
L power:+3.3V #PWR0103
U 1 1
P 7150 1000
F 0 "#PWR0103" H 7150 850 50  0001 C CNN
F 1 "+3.3V" H 7165 1173 50  0000 C CNN
F 2 "" H 7150 1000 50  0001 C CNN
F 3 "" H 7150 1000 50  0001 C CNN
	1    7150 1000
	1    0    0    -1  
$EndComp
$Comp
L power:GND #PWR0104
U 1 1
P 8650 3950
F 0 "#PWR0104" H 8650 3700 50  0001 C CNN
F 1 "GND" H 8655 3777 50  0000 C CNN
F 2 "" H 8650 3950 50  0001 C CNN
F 3 "" H 8650 3950 50  0001 C CNN
	1    8650 3950
	1    0    0    -1  
$EndComp
$Comp
L power:+5V #PWR0105
U 1 1
P 9650 4400
F 0 "#PWR0105" H 9650 4250 50  0001 C CNN
F 1 "+5V" H 9665 4573 50  0000 C CNN
F 2 "" H 9650 4400 50  0001 C CNN
F 3 "" H 9650 4400 50  0001 C CNN
	1    9650 4400
	1    0    0    -1  
$EndComp
Connection ~ 9650 4400
Wire Wire Line
	9650 4400 9300 4400
$Comp
L power:+12V #PWR0106
U 1 1
P 10200 4250
F 0 "#PWR0106" H 10200 4100 50  0001 C CNN
F 1 "+12V" H 10215 4423 50  0000 C CNN
F 2 "" H 10200 4250 50  0001 C CNN
F 3 "" H 10200 4250 50  0001 C CNN
	1    10200 4250
	1    0    0    -1  
$EndComp
$Comp
L power:GND #PWR0107
U 1 1
P 10000 6300
F 0 "#PWR0107" H 10000 6050 50  0001 C CNN
F 1 "GND" H 10005 6127 50  0000 C CNN
F 2 "" H 10000 6300 50  0001 C CNN
F 3 "" H 10000 6300 50  0001 C CNN
	1    10000 6300
	1    0    0    -1  
$EndComp
Connection ~ 10000 6300
Wire Wire Line
	10000 6300 9900 6300
$Comp
L power:GND #PWR0108
U 1 1
P 4350 7200
F 0 "#PWR0108" H 4350 6950 50  0001 C CNN
F 1 "GND" H 4355 7027 50  0000 C CNN
F 2 "" H 4350 7200 50  0001 C CNN
F 3 "" H 4350 7200 50  0001 C CNN
	1    4350 7200
	1    0    0    -1  
$EndComp
Connection ~ 4350 7200
Wire Wire Line
	4350 7200 4150 7200
$Comp
L power:GND #PWR0109
U 1 1
P 1250 7650
F 0 "#PWR0109" H 1250 7400 50  0001 C CNN
F 1 "GND" H 1255 7477 50  0000 C CNN
F 2 "" H 1250 7650 50  0001 C CNN
F 3 "" H 1250 7650 50  0001 C CNN
	1    1250 7650
	1    0    0    -1  
$EndComp
$Comp
L power:+12V #PWR0110
U 1 1
P 3950 6000
F 0 "#PWR0110" H 3950 5850 50  0001 C CNN
F 1 "+12V" H 3965 6173 50  0000 C CNN
F 2 "" H 3950 6000 50  0001 C CNN
F 3 "" H 3950 6000 50  0001 C CNN
	1    3950 6000
	1    0    0    -1  
$EndComp
$Comp
L power:+5V #PWR0111
U 1 1
P 5800 6200
F 0 "#PWR0111" H 5800 6050 50  0001 C CNN
F 1 "+5V" H 5815 6373 50  0000 C CNN
F 2 "" H 5800 6200 50  0001 C CNN
F 3 "" H 5800 6200 50  0001 C CNN
	1    5800 6200
	1    0    0    -1  
$EndComp
Connection ~ 5800 6200
Wire Wire Line
	5800 6200 5450 6200
$Comp
L power:+3.3V #PWR0112
U 1 1
P 7250 6200
F 0 "#PWR0112" H 7250 6050 50  0001 C CNN
F 1 "+3.3V" H 7265 6373 50  0000 C CNN
F 2 "" H 7250 6200 50  0001 C CNN
F 3 "" H 7250 6200 50  0001 C CNN
	1    7250 6200
	1    0    0    -1  
$EndComp
Connection ~ 7250 6200
Wire Wire Line
	7250 6200 7400 6200
Text GLabel 4500 3000 2    50   Output ~ 0
Crelay
Text GLabel 3700 2750 2    50   Output ~ 0
SCL
Text GLabel 3750 2650 2    50   Output ~ 0
SDA
Wire Wire Line
	9500 5350 9500 5800
Wire Wire Line
	9500 6100 9500 6300
$Comp
L Device:LED D4
U 1 1
P 8750 4850
F 0 "D4" H 8743 5067 50  0000 C CNN
F 1 "LED" H 8743 4976 50  0000 C CNN
F 2 "LED_SMD:LED_0805_2012Metric_Pad1.15x1.40mm_HandSolder" H 8750 4850 50  0001 C CNN
F 3 "~" H 8750 4850 50  0001 C CNN
	1    8750 4850
	0    1    -1   0   
$EndComp
$Comp
L Device:R R19
U 1 1
P 9500 5950
F 0 "R19" H 9570 5996 50  0000 L CNN
F 1 "100k" H 9570 5905 50  0000 L CNN
F 2 "Resistor_SMD:R_0603_1608Metric_Pad0.98x0.95mm_HandSolder" V 9430 5950 50  0001 C CNN
F 3 "~" H 9500 5950 50  0001 C CNN
	1    9500 5950
	1    0    0    -1  
$EndComp
$Comp
L Device:R R18
U 1 1
P 9000 4400
F 0 "R18" V 9207 4400 50  0000 C CNN
F 1 "1.8k" V 9116 4400 50  0000 C CNN
F 2 "Resistor_SMD:R_0603_1608Metric_Pad0.98x0.95mm_HandSolder" V 8930 4400 50  0001 C CNN
F 3 "~" H 9000 4400 50  0001 C CNN
	1    9000 4400
	0    -1   -1   0   
$EndComp
Wire Wire Line
	9300 4400 9150 4400
Connection ~ 9300 4400
Wire Wire Line
	8850 4400 8750 4400
Wire Wire Line
	8750 4400 8750 4700
Wire Wire Line
	8750 5000 8750 5050
Wire Wire Line
	8750 5050 9300 5050
Connection ~ 9300 5050
NoConn ~ 3000 2450
Wire Wire Line
	13200 3700 12950 3700
Wire Wire Line
	13050 3600 12950 3600
$Comp
L Display_Character:NHD-0420H1Z U3
U 1 1
P 12550 3400
F 0 "U3" H 12550 2511 50  0000 C CNN
F 1 "NHD-0420H1Z" H 12550 2420 50  0000 C CNN
F 2 "LIB:LCD_LCD-20X4B" H 12550 2500 50  0001 C CNN
F 3 "http://www.newhavendisplay.com/specs/NHD-0420H1Z-FSW-GBW-33V3.pdf" H 12650 3300 50  0001 C CNN
	1    12550 3400
	1    0    0    -1  
$EndComp
Wire Wire Line
	12650 2600 12650 2550
Wire Wire Line
	10400 2550 12650 2550
Wire Wire Line
	8650 3850 8650 3950
Connection ~ 8650 3850
Wire Wire Line
	2400 3850 2400 3950
Wire Wire Line
	10200 4250 10200 4450
Wire Wire Line
	10600 2500 12550 2500
Wire Wire Line
	12550 2250 12550 2500
Connection ~ 12550 2500
Wire Wire Line
	12550 2500 13050 2500
$Comp
L power:+3.3V #PWR0113
U 1 1
P 1450 900
F 0 "#PWR0113" H 1450 750 50  0001 C CNN
F 1 "+3.3V" H 1465 1073 50  0000 C CNN
F 2 "" H 1450 900 50  0001 C CNN
F 3 "" H 1450 900 50  0001 C CNN
	1    1450 900 
	1    0    0    -1  
$EndComp
Wire Wire Line
	600  1050 1450 1050
Wire Wire Line
	1450 900  1450 1050
Connection ~ 1450 1050
Wire Wire Line
	1450 1050 2400 1050
Wire Wire Line
	12650 650  12650 600 
Wire Wire Line
	2150 5500 2150 6200
Wire Wire Line
	2150 5500 2400 5500
Connection ~ 2150 6200
Wire Wire Line
	2150 6200 1800 6200
Wire Wire Line
	4650 6200 4550 6200
Connection ~ 4550 6200
Wire Wire Line
	10450 600  10450 1050
Wire Wire Line
	10450 1050 10400 1050
Wire Wire Line
	10400 1050 10400 2550
Wire Wire Line
	10450 600  12650 600 
Connection ~ 10450 1050
$Comp
L power:+3.3V #PWR0114
U 1 1
P 4900 3200
F 0 "#PWR0114" H 4900 3050 50  0001 C CNN
F 1 "+3.3V" H 4915 3373 50  0000 C CNN
F 2 "" H 4900 3200 50  0001 C CNN
F 3 "" H 4900 3200 50  0001 C CNN
	1    4900 3200
	1    0    0    -1  
$EndComp
Wire Wire Line
	4900 3250 4900 3200
Wire Wire Line
	3400 3250 4900 3250
Wire Wire Line
	4150 6200 3950 6200
Connection ~ 4150 6200
Connection ~ 3700 6200
Wire Wire Line
	3950 6000 3950 6200
Connection ~ 3950 6200
Wire Wire Line
	3950 6200 3700 6200
$EndSCHEMATC
